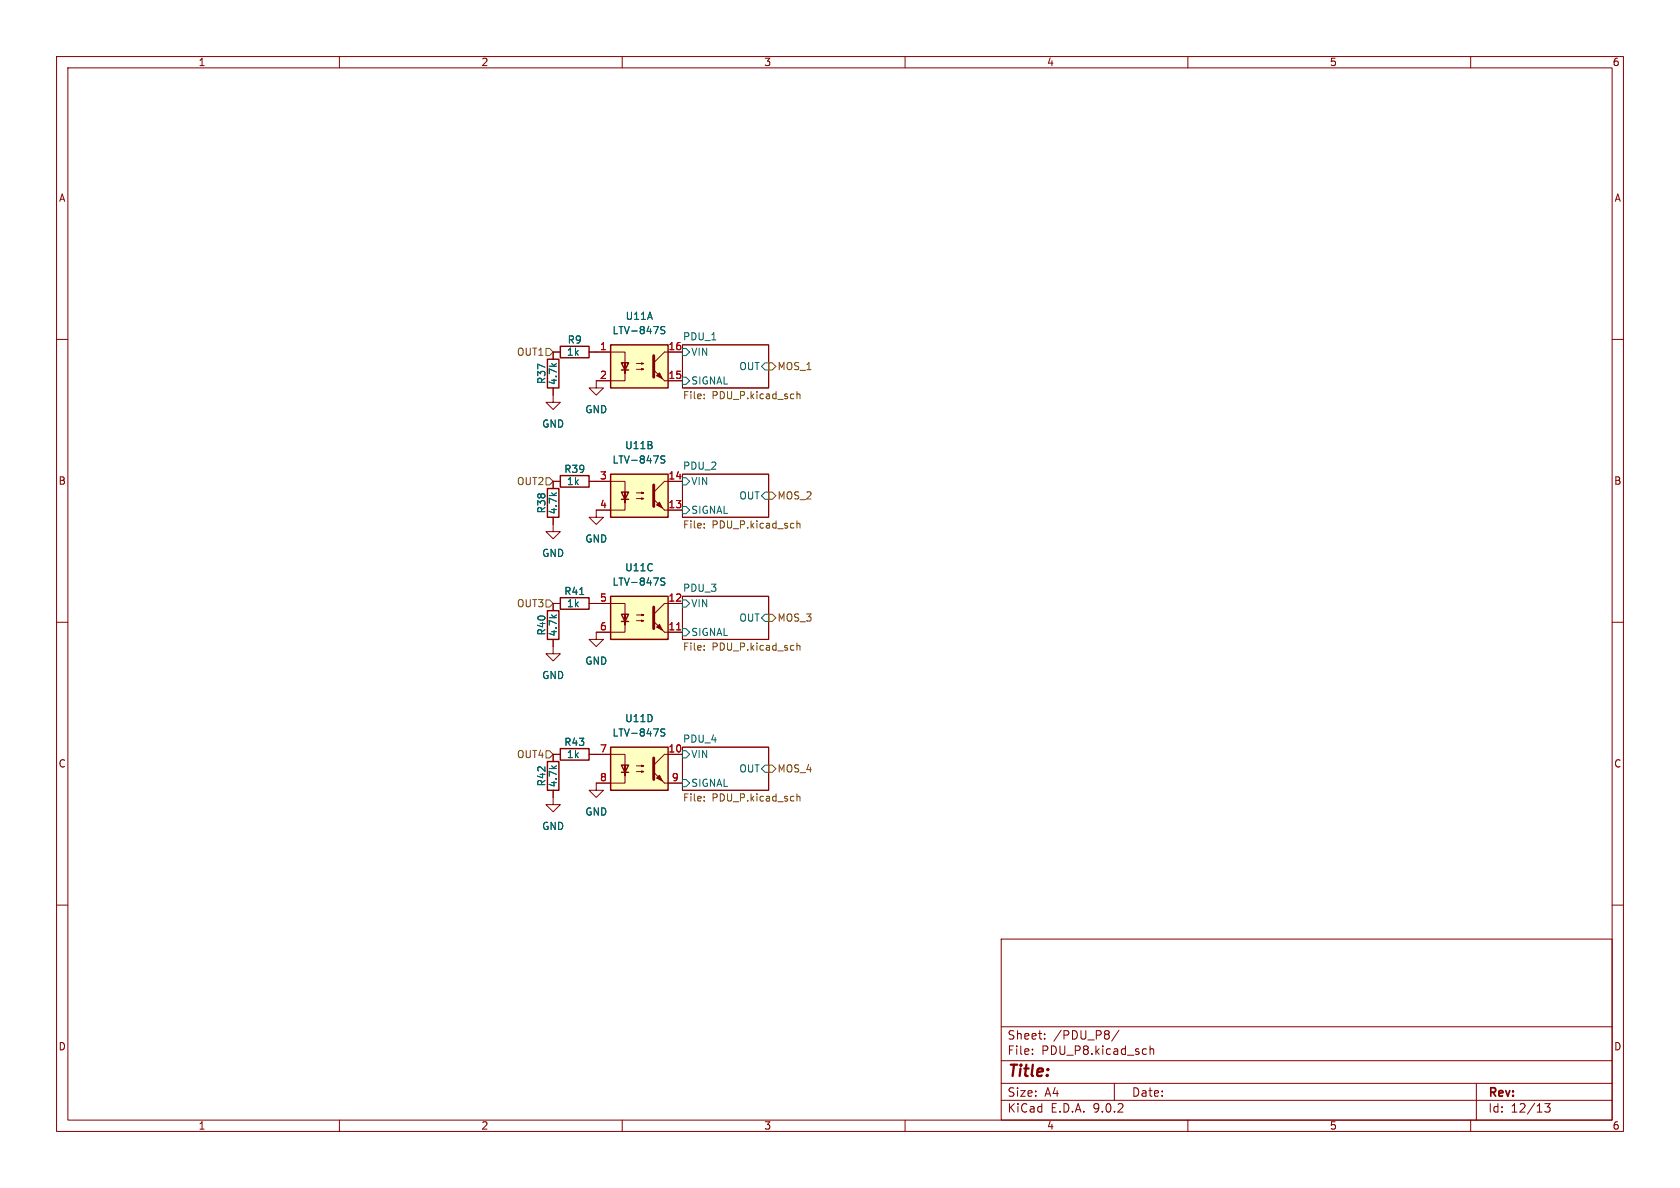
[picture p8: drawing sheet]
<svg xmlns="http://www.w3.org/2000/svg" width="297mm" height="210mm" viewBox="0 0 297 210" stroke-linecap="round" stroke-linejoin="round" font-family="sans-serif">
<g fill="none" stroke="#840000" stroke-width=".18">
<path d="M10 10h277v190h-277zM12 12h273v186h-273zM60 10v2M110 10v2M160 10v2M210 10v2M260 10v2M10 60h2M120.6 61h15.3v7.6h-15.3zM285 60h2M120.6 83.8h15.3v7.6h-15.3zM10 110h2"/>
<path d="M120.6 105.4h15.3v7.6h-15.3zM285 110h2M120.6 132.1h15.3v7.6h-15.3zM10 160h2M177 166h108v32h-108zM285 160h2M60 198v2M110 198v2M160 198v2M177 194.5h108M177 191.5h108M177 187.5h108"/>
<path d="M177 181.5h108M182.5 186.3v.1M182.5 185.5v.1M184.7 183.6v.1M184.7 182.8v.1M197 191.5v3M197.8 182.1l-1.3 2M203.3 184.9v1.5M203.3 185.5l.2-.1 .4 .1 .1 .9M210 198v2M260 198v2M261 191.5v6.5"/>
<path d="M273.1 195.1h.9l-.5 .6 .5 .1v.7l-.3 .1h-.4l-.2-.1"/>
</g>
<path d="M120.6 66.7h.7l.6 .6-.6 .6h-.7zM120.6 61.6h.7l.6 .6-.6 .7h-.7zM134.6 64.8l.7-.7h.6v1.3h-.6zM120.6 89.5h.7l.6 .7-.6 .6h-.7zM120.6 84.5h.7l.6 .6-.6 .6h-.7zM135.3 87h.6v1.3h-.6l-.7-.7zM120.6 111.1h.7l.6 .7-.6 .6h-.7zM120.6 106h.7l.6 .7-.6 .6h-.7zM135.3 108.6h.6v1.3h-.6l-.7-.7zM120.6 137.8h.7l.6 .6-.6 .7h-.7zM120.6 132.7h.7l.6 .7-.6 .6h-.7zM134.6 135.9l.7-.6h.6v1.2h-.6z" fill="none" stroke="#006464" stroke-width=".18"/>
<g fill="none" stroke="#725600" stroke-width=".18">
<path d="M124.5 69.7v.1M124.5 70.4v.1M140.9 69.2v1.3M140.9 69.8l.2-.2 .3 .1v.8M124.5 92.6v.1M124.5 93.2v.1M140.9 92.1v1.2M140.9 92.6l.2-.1 .3 .1v.7M124.5 114.8v.1M124.5 114.2v.1M140.9 113.7v1.2M140.9 114.2l.2-.1 .3 .1v.7"/>
<path d="M124.5 140.8v.1M124.5 141.5v.1M140.9 140.3v1.3M140.9 140.9l.2-.1h.3v.8"/>
</g>
<path d="M107.9 105.4h10.2v7.6h-10.2z" fill="#ffffc2"/>
<path d="M107.9 105.4h10.2v7.6h-10.2zM109.9 108.6h1.2l-.6 1.3zM109.9 109.9h1.2" fill="none" stroke="#840000" stroke-width=".25"/>
<path d="M105.4 106.7h5.1v3.8v-1.9M110.5 109.9v1.9h-5.1M112.5 108.7h1.3l-.4 .1v-.2l.4 .1M112.5 109.7h1.3l-.4 .2v-.3l.4 .1M117.5 111.8h3.1M120.6 106.7h-3.1l-1.9 1.9" fill="none" stroke="#840000" stroke-width=".18"/>
<path d="M115.6 107.3v3.8" fill="none" stroke="#840000" stroke-width=".51"/>
<g fill="#840000" stroke="#840000" stroke-width=".18">
<path d="M116.1 110.9l.5-.5 .5 1z"/>
<path d="M115.6 109.9l1.9 1.9z"/>
</g>
<path d="M119.6 111.3h.7" fill="none" stroke="#a90000" stroke-width=".18"/>
<path d="M117.5 102.2h-.4l-.2 .1v.4l.5 .2 .1 .3-.2 .2h-.5" fill="none" stroke="#006464" stroke-width=".18"/>
<path d="M107.9 132.1h10.2v7.6h-10.2z" fill="#ffffc2"/>
<path d="M107.9 132.1h10.2v7.6h-10.2zM109.9 135.3h1.2l-.6 1.2zM109.9 136.5h1.2" fill="none" stroke="#840000" stroke-width=".25"/>
<path d="M105.4 133.4h5.1v3.8v-1.9M110.5 136.5v1.9h-5.1M112.5 135.4h1.3l-.4 .1v-.2l.4 .1M112.5 136.4h1.3l-.4 .1v-.2l.4 .1M117.5 138.4h3.1M120.6 133.4h-3.1l-1.9 1.9" fill="none" stroke="#840000" stroke-width=".18"/>
<path d="M115.6 134v3.8" fill="none" stroke="#840000" stroke-width=".51"/>
<g fill="#840000" stroke="#840000" stroke-width=".18">
<path d="M116.1 137.5l.5-.5 .5 1z"/>
<path d="M115.6 136.5l1.9 1.9z"/>
</g>
<path d="M117.5 128.9l-.4-.1-.2 .2v.3l.5 .3 .1 .3-.2 .2h-.5" fill="none" stroke="#006464" stroke-width=".18"/>
<path d="M107.9 83.8h10.2v7.6h-10.2z" fill="#ffffc2"/>
<path d="M107.9 83.8h10.2v7.6h-10.2zM109.9 87h1.2l-.6 1.3zM109.9 88.3h1.2" fill="none" stroke="#840000" stroke-width=".25"/>
<path d="M105.4 85.1h5.1v3.8v-1.9M110.5 88.3v1.9h-5.1M112.5 87.1h1.3l-.4 .1v-.2l.4 .1M112.5 88.1h1.3l-.4 .2v-.3l.4 .1M117.5 90.2h3.1M120.6 85.1h-3.1l-1.9 1.9" fill="none" stroke="#840000" stroke-width=".18"/>
<path d="M115.6 85.7v3.8" fill="none" stroke="#840000" stroke-width=".51"/>
<g fill="#840000" stroke="#840000" stroke-width=".18">
<path d="M116.1 89.3l.5-.5 .5 1z"/>
<path d="M115.6 88.3l1.9 1.9z"/>
</g>
<path d="M117.5 80.7l-.4-.1-.2 .1v.4l.5 .2 .1 .3-.2 .3-.5-.1" fill="none" stroke="#006464" stroke-width=".18"/>
<path d="M107.9 61h10.2v7.6h-10.2z" fill="#ffffc2"/>
<path d="M96.8 63.5h2v5.1h-2zM99.1 61.2h5v2h-5zM107.9 61h10.2v7.6h-10.2zM109.9 64.1h1.2l-.6 1.3zM109.9 65.4h1.2M96.8 86.4h2v5h-2zM99.1 84.1h5v2h-5zM96.8 108h2v5h-2zM99.1 105.7h5v2h-5zM96.8 134.6h2v5.1h-2zM99.1 132.3h5v2.1h-5z" fill="none" stroke="#840000" stroke-width=".25"/>
<g fill="none" stroke="#840000" stroke-width=".18">
<path d="M97.8 68.6v2.5h1.3l-1.3 1.3-1.3-1.3h1.3M99.1 62.2h-1.3v1.3M104.1 62.2h6.4v3.8v-1.9M110.5 65.4v1.9h-5.1v1.3h1.3l-1.3 1.3-1.3-1.3h1.3M112.5 64.3h1.3l-.4 .1v-.3l.4 .2M112.5 65.3h1.3l-.4 .1v-.2l.4 .1M117.5 67.3h3.1M120.6 62.2h-3.1l-1.9 1.9M97.8 91.4v2.6h1.3l-1.3 1.3-1.3-1.3h1.3M99.1 85.1h-1.3v1.3M104.1 85.1h3.8M107.9 90.2h-2.5v1.2h1.3l-1.3 1.3-1.3-1.3h1.3"/>
<path d="M118.1 85.1h2.5M118.1 90.2h2.5M97.8 113v2.6h1.3l-1.3 1.2-1.3-1.2h1.3M99.1 106.7h-1.3v1.3M104.1 106.7h3.8M107.9 111.8h-2.5v1.2h1.3l-1.3 1.3-1.3-1.3h1.3M118.1 106.7h2.5M118.1 111.8h2.5M97.8 139.7v2.5h1.3l-1.3 1.3-1.3-1.3h1.3M99.1 133.4h-1.3v1.2M104.1 133.4h3.8M107.9 138.4h-2.5v1.3h1.3l-1.3 1.3-1.3-1.3h1.3"/>
<path d="M118.1 133.4h2.5M118.1 138.4h2.5"/>
</g>
<path d="M115.6 62.9v3.8" fill="none" stroke="#840000" stroke-width=".51"/>
<g fill="#840000" stroke="#840000" stroke-width=".18">
<path d="M116.1 66.4l.5-.5 .5 1z"/>
<path d="M115.6 65.4l1.9 1.9z"/>
</g>
<path d="M117.5 57.8l-.4-.1-.2 .2v.3l.5 .3 .1 .3-.2 .2-.5-.1M117.5 80.7l-.4-.1-.2 .1v.4l.5 .2 .1 .3-.2 .3-.5-.1M102.5 105.1h.7M117.5 102.2h-.4l-.2 .1v.4l.5 .2 .1 .3-.2 .2h-.5M117.5 128.9l-.4-.1-.2 .2v.3l.5 .3 .1 .3-.2 .2h-.5" fill="none" stroke="#006464" stroke-width=".18"/>
<path d="M96.5 61.6h.7l.6 .6-.6 .7h-.7zM135.9 64.1h.6l.7 .7-.7 .6h-.6zM96.5 84.5h.7l.6 .6-.6 .6h-.7zM135.9 87h.6l.7 .6-.7 .7h-.6zM96.5 106h.7l.6 .7-.6 .6h-.7zM135.9 108.6h.6l.7 .6-.7 .7h-.6zM96.5 132.7h.7l.6 .7-.6 .6h-.7zM135.9 135.3h.6l.7 .6-.7 .6h-.6z" fill="none" stroke="#725600" stroke-width=".18"/>
<path d="M119.6 111.3h.7" fill="none" stroke="#a90000" stroke-width=".18"/>
<text font-size="2.8" fill="#840000" x="178" y="190.9">Title:</text>
<g font-size="2.1" fill="#840000">
<text x="178" y="184">Sheet:</text>
<text x="186.2" y="184">/PDU_P8/</text>
<text x="178" y="186.7">File:</text>
<text x="184.1" y="186.7">PDU_P8.kicad_sch</text>
<text x="178" y="196.9">KiCad</text>
<text x="178" y="194.1">Size:</text>
<text x="184.7" y="194.1">A4</text>
<text x="185.7" y="196.9">E.D.A.</text>
<text x="193.3" y="196.9">9.0.2</text>
<text x="200" y="194.1">Date:</text>
<text x="263" y="194.3">Rev:</text>
<text x="263" y="196.9">Id:</text>
<text x="267.1" y="196.9">12/13</text>
</g>
<g font-size="1.8" fill="#840000">
<text x="35" y="11.9">1</text>
<text x="85" y="11.9">2</text>
<text x="135" y="11.9">3</text>
<text x="185" y="11.9">4</text>
<text x="235" y="11.9">5</text>
<text x="285" y="11.9">6</text>
<text x="10.3" y="35.9">A</text>
<text x="285.3" y="35.9">A</text>
<text x="10.3" y="85.9">B</text>
<text x="285.3" y="85.9">B</text>
<text x="10.3" y="135.9">C</text>
<text x="285.3" y="135.9">C</text>
<text x="10.3" y="185.9">D</text>
<text x="285.3" y="185.9">D</text>
<text x="35" y="199.9">1</text>
<text x="85" y="199.9">2</text>
<text x="135" y="199.9">3</text>
<text x="185" y="199.9">4</text>
<text x="235" y="199.9">5</text>
<text x="285" y="199.9">6</text>
</g>
<g font-size="1.8" fill="#006464">
<text x="108.2" y="59.3">LTV-847S</text>
<text x="110.5" y="56.7">U11A</text>
<text x="100.1" y="63.1">1k</text>
<text x="100.3" y="60.9">R9</text>
<text x="120.6" y="60.2">PDU_1</text>
<text x="122.1" y="63.1">VIN</text>
<text x="130.6" y="65.6">OUT</text>
<text x="96.6" y="68" transform="rotate(-90 96.6 68)">R37</text>
<text x="98.7" y="68.2" transform="rotate(-90 98.7 68.2)">4.7k</text>
<text x="122.1" y="68.2">SIGNAL</text>
<text x="95.8" y="75.8">GND</text>
<text x="103.4" y="73.3">GND</text>
<text x="99.7" y="83.8">R39</text>
<text x="108.2" y="82.1">LTV-847S</text>
<text x="110.4" y="79.6">U11B</text>
<text x="120.6" y="83.1">PDU_2</text>
<text x="100.1" y="86">1k</text>
<text x="122.1" y="86">VIN</text>
<text x="130.6" y="88.5">OUT</text>
<text x="96.6" y="90.8" transform="rotate(-90 96.6 90.8)">R38</text>
<text x="98.7" y="91" transform="rotate(-90 98.7 91)">4.7k</text>
<text x="122.1" y="91">SIGNAL</text>
<text x="95.8" y="98.7">GND</text>
<text x="103.4" y="96.1">GND</text>
<text x="110.4" y="101.2">U11C</text>
<text x="99.7" y="105.4">R41</text>
<text x="100.1" y="107.5">1k</text>
<text x="108.2" y="103.7">LTV-847S</text>
<text x="120.6" y="104.7">PDU_3</text>
<text x="122.1" y="107.5">VIN</text>
<text x="96.6" y="112.4" transform="rotate(-90 96.6 112.4)">R40</text>
<text x="98.7" y="112.6" transform="rotate(-90 98.7 112.6)">4.7k</text>
<text x="122.1" y="112.6">SIGNAL</text>
<text x="130.6" y="110.1">OUT</text>
<text x="103.4" y="117.7">GND</text>
<text x="95.8" y="120.2">GND</text>
<text x="108.2" y="130.4">LTV-847S</text>
<text x="110.4" y="127.9">U11D</text>
<text x="120.6" y="131.4">PDU_4</text>
<text x="99.7" y="132.1">R43</text>
<text x="100.1" y="134.2">1k</text>
<text x="122.1" y="134.2">VIN</text>
<text x="130.6" y="136.8">OUT</text>
<text x="96.6" y="139.1" transform="rotate(-90 96.6 139.1)">R42</text>
<text x="98.7" y="139.3" transform="rotate(-90 98.7 139.3)">4.7k</text>
<text x="122.1" y="139.3">SIGNAL</text>
<text x="95.8" y="146.9">GND</text>
<text x="103.4" y="144.4">GND</text>
</g>
<g font-size="1.8" fill="#725600">
<text x="91.3" y="63.1">OUT1</text>
<text x="137.4" y="65.6">MOS_1</text>
<text x="120.6" y="70.9">File:</text>
<text x="125.9" y="70.9">PDU_P.kicad_sch</text>
<text x="91.3" y="86">OUT2</text>
<text x="137.4" y="88.5">MOS_2</text>
<text x="120.6" y="93.8">File:</text>
<text x="125.9" y="93.8">PDU_P.kicad_sch</text>
<text x="91.3" y="107.5">OUT3</text>
<text x="137.4" y="110.1">MOS_3</text>
<text x="120.6" y="115.3">File:</text>
<text x="125.9" y="115.3">PDU_P.kicad_sch</text>
<text x="91.3" y="134.2">OUT4</text>
<text x="137.4" y="136.8">MOS_4</text>
<text x="120.6" y="142">File:</text>
<text x="125.9" y="142">PDU_P.kicad_sch</text>
</g>
<g font-size="1.8" fill="#a90000">
<text x="106" y="62">1</text>
<text x="118.1" y="62">16</text>
<text x="106" y="67.1">2</text>
<text x="118.1" y="67.1">15</text>
<text x="106" y="84.8">3</text>
<text x="106" y="89.9">4</text>
<text x="118.1" y="84.8">14</text>
<text x="118.1" y="89.9">13</text>
<text x="106" y="106.4">5</text>
<text x="118.1" y="106.4">12</text>
<text x="106" y="111.5">6</text>
<text x="118.1" y="111.5">11</text>
<text x="106" y="133.1">7</text>
<text x="118.1" y="133.1">10</text>
<text x="106" y="138.2">8</text>
<text x="118.7" y="138.2">9</text>
</g>
</svg>
